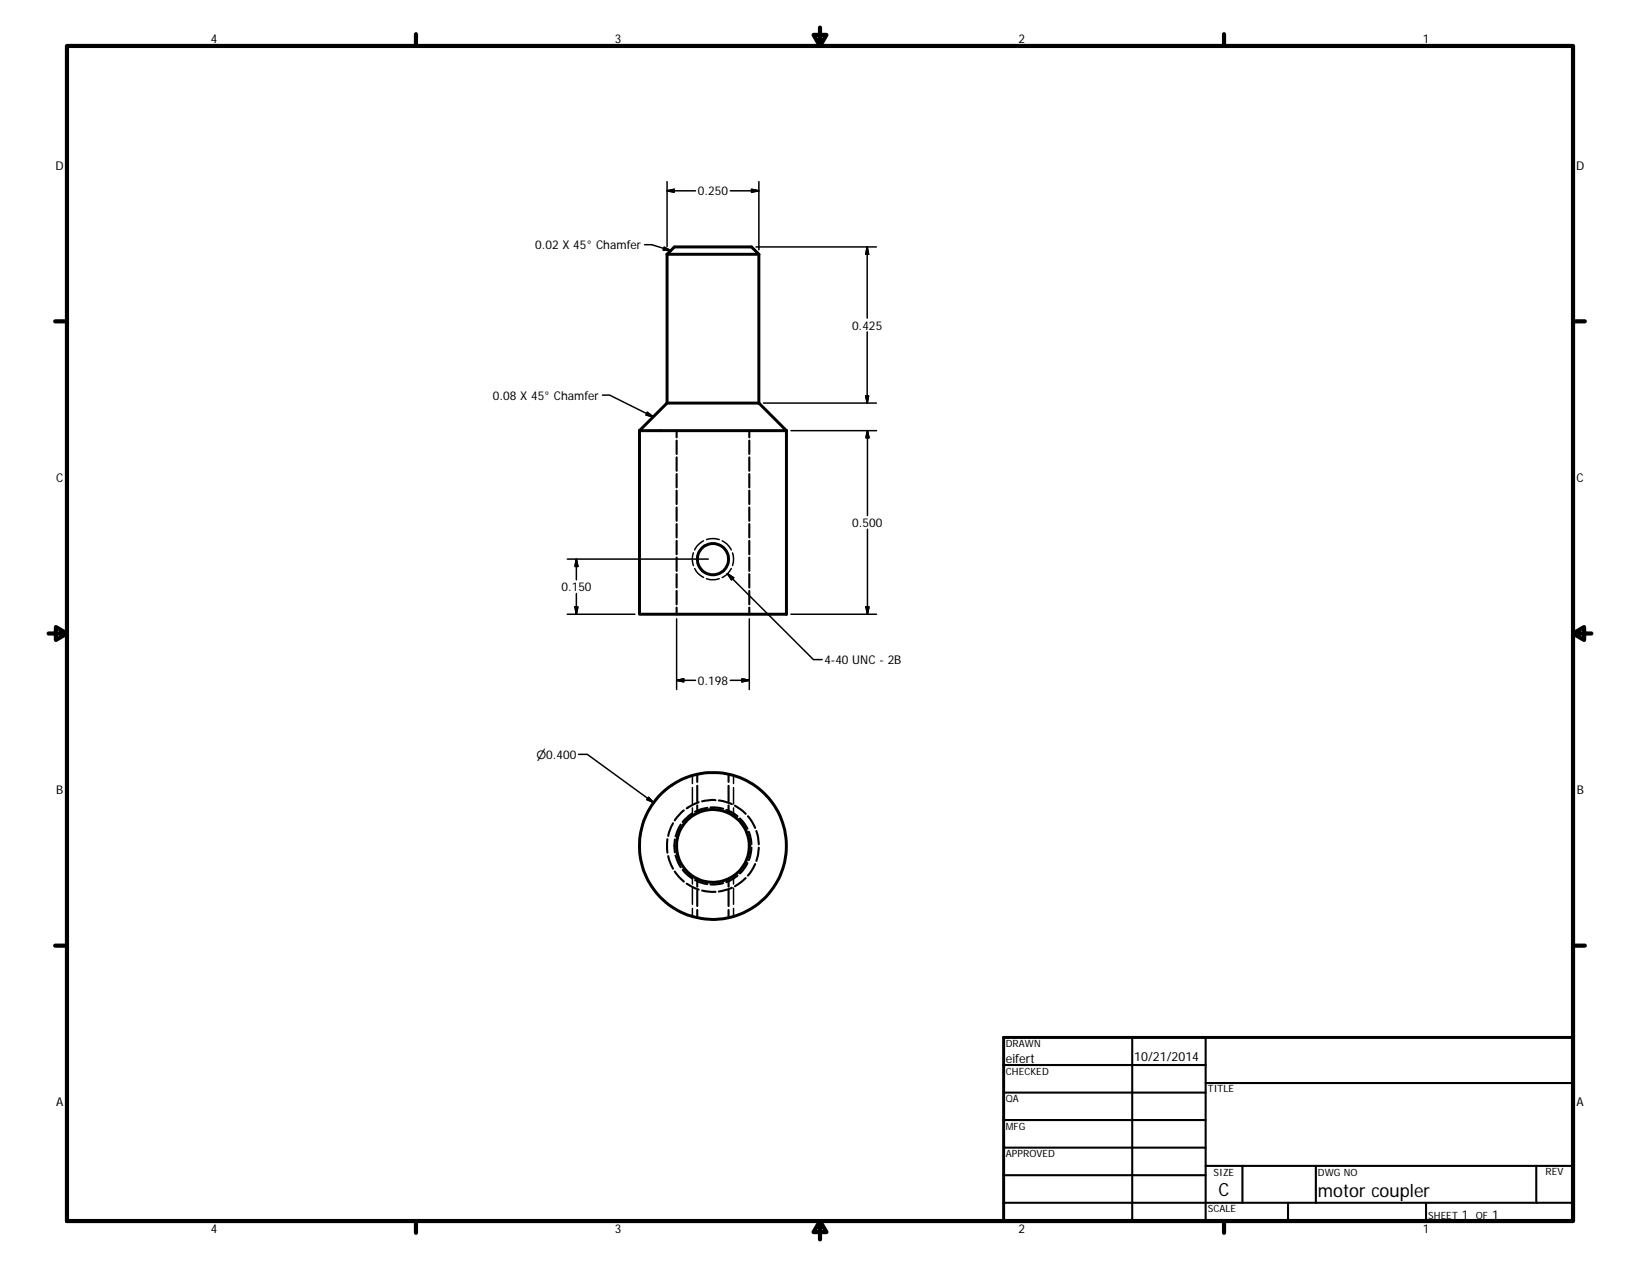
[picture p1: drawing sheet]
<svg xmlns="http://www.w3.org/2000/svg" width="279mm" height="216mm" viewBox="0 0 279 216" stroke-linecap="round" stroke-linejoin="round" font-family="sans-serif">
<g fill="none" stroke="#000" stroke-width=".51">
<path d="M113.6 43.3v25.4M113.6 43.3l1.3-1.2h13.1l1.3 1.2M113.6 43.3h15.7M129.3 43.3v25.4M108.9 73.4v31.3h25.1v-31.3M113.6 68.7h15.7M113.6 68.7l-4.7 4.7M129.3 68.7l4.7 4.7M134 73.4h-25.1M171 176.8h97v31.3h-97z"/>
<circle cx="121.4" cy="95.3" r="2.66"/>
<circle cx="121.5" cy="144.2" r="12.5"/>
<circle cx="121.5" cy="144.1" r="6.2"/>
</g>
<g fill="none" stroke="#000" stroke-width=".25">
<path d="M113.6 30.9v11.1M113.6 32.5l1.3-.2v.4zM118.5 32.5h-4.9M124.4 32.5h4.9M128 32.3l1.3 .2-1.3 .2zM129.3 30.9v11.7M109.8 41.7h1.2l3.3 1M113.2 42.1l1.1 .6-1.3-.1zM128.8 42.1h20.5M147.7 42.1v12.1M147.7 56.6v12.1M147.7 42.1l.3 1.2h-.5z"/>
<path d="M102.6 67.3h1.3l7.4 3.7M110.3 70.3l1 .7-1.2-.3zM130.1 68.7h19.2M134.7 73.4h14.6M147.5 67.5h.5l-.3 1.2zM147.8 73.4v14.5M147.8 73.4l.2 1.2h-.5zM96.6 95.3h24.1M98.2 95.3v3.5M98.2 95.3l.2 1.2h-.4zM118.1 94.2l-.1 .8 .1 1.4M118.3 96.9h.1a3.2 3.2 0 0 0 1.5 1.5"/>
<path d="M119.9 92.2h-.2a3.6 3.6 0 0 0-1.4 1.5M120.4 91.9a3.6 3.6 0 0 1 2.1 0M120.4 98.6a3.1 3.1 0 0 0 2.1 0M123 92.2h.1a3.3 3.3 0 0 1 1.5 1.5M123.9 97.8l1.1 .6-.4 .4zM124.6 96.9l-.3 .4a2.91 2.91 0 0 1-1.3 1.1M124.8 94.2a3.5 3.5 0 0 1 0 2.2M124.8 98.6l-.9-.8 14.7 14.6h1.5M147.8 90.2v14.5M96.6 104.7h11.6M98 103.4h.4l-.2 1.3zM98.2 101.1v3.6"/>
<path d="M115.3 105.5v12M115.3 115.9l1.2-.2v.5zM115.3 115.9h3.2M124.4 115.9h3.3M126.4 115.7l1.3 .2-1.3 .3zM127.7 105.5v12M134.7 104.7h14.6M147.5 103.4h.5l-.2 1.3zM98.6 128.5h1.5l11.3 8.3-1.1-.7M110.5 135.9l.9 .9-1.2-.6zM118 132.1v1.4M118 134.2v2.8"/>
<path d="M118 137.7v1.3M125 132.1v1.4M125 134.2v2.8M125 137.7v1.3M118 149.2v1.4M118 151.3v2.8M118 154.8v1.4M125 149.2v1.4M125 151.3v2.8M125 154.8v1.4"/>
</g>
<g fill="none" stroke="#000" stroke-width=".36">
<path d="M115.3 73.4v1.1M115.3 75.1v2.3M115.3 77.9v2.3M127.7 73.4v1.1M127.7 75.1v2.3M127.7 77.9v2.3M115.3 80.8v2.3M115.3 83.6v2.3M115.3 86.5v2.3M115.3 89.3v2.3M115.3 92.2v2.2M115.3 95v2.3"/>
<path d="M115.3 97.8v2.3M127.7 80.8v2.3M127.7 83.6v2.3M127.7 86.5v2.3M127.7 89.3v2.3M127.7 92.2v2.2M127.7 95v2.3M127.7 97.8v2.3M115.3 100.7v2.3M115.3 103.5v1.2M127.7 100.7v2.3M127.7 103.5v1.2"/>
<path d="M116.5 138.1l-1.5 1.7M117.9 138.6l-.6 .5-1 1M118.8 131.9v1.3M118.8 133.9v2.7M118.8 137.2v1.4M119 136.7l-2 1.1M120.5 137.6l-.9 .2-1.2 .5M121.1 137.6l2.1 .2M121.9 136.4l-.7-.1-1.6 .2M122.5 136.4l2.2 .6M123.7 138l1 .5 .9 .6M124.1 131.9v1.3"/>
<path d="M124.1 133.9v2.7M124.1 137.2v1.4M125.2 137.3l1 .6 .8 .8M126.1 139.5l.6 .7 .6 1M127.4 139.1l.7 .9 .6 1.1M113.7 143v2.3M113.8 145.9l.9 2.1M114.7 140.3l-.9 2.2M115 148.5l.7 .9 .8 .8M115 143v2.2M115.1 145.8l.9 2M116 140.5l-.9 2"/>
<path d="M116.3 148.2l.6 .7 1 .8M117 150.6l2 1M118.4 150l.8 .3 1.3 .3M118.8 149.8v1.3M118.8 151.7v2.7M118.8 155.1v1.3M119.6 151.7l2.3 .3M123.2 150.5l-1.4 .2h-.7M124.1 149.8v1.3M124.1 151.7v2.7M124.1 155.1v1.3M124.7 151.3l-2.2 .6"/>
<path d="M125.6 149.2l-1.2 .9-.7 .2M127 149.6l-1.8 1.4M127.3 147.1l-.6 1-.6 .7M127.6 141.7l.2 .9 .2 1.3M128 144.4l-.2 1.3-.2 .9M128.7 147.2l-.6 1.1-.7 .9M128.9 141.6l.3 1.1 .1 1.2M129.3 144.4l-.1 1.2-.3 1.1M192.9 176.8v31.3M205.4 176.8v31.3M171 181.5h34.4M171 186.2h34.4"/>
<path d="M171 190.9h34.4M171 195.6h34.4M205.4 198.7h62.6M205.4 184.6h62.6M211.7 198.7v6.3M224.2 198.7v6.3M261.7 198.7v6.3M171 205h97M171 200.3h34.4M219.4 205v3.1M243 205v3.1"/>
</g>
<g fill="none" stroke="#000" stroke-width=".71">
<path d="M11.4 7.8h256.6v200.3h-256.6zM70.9 5.8v2M139.7 4.7v3.1l-1.1-1.9h2.2l-1.1 1.9M208.5 5.8v2M9.4 54.8h2M268 54.8h2M8.3 107.9h3.1l-1.9-1.1v2.3l1.9-1.2M268 107.9l1.9 1.2v-2.3l-1.9 1.1h3.1M9.4 161.1h2M268 161.1h2M70.9 208.1v2M139.7 208.1l1.1 1.9h-2.2l1.1-1.9v3.1"/>
<path d="M208.5 208.1v2"/>
</g>
<g fill="#000" stroke="#000" stroke-width=".25">
<path d="M113.6 32.5l1.3-.2v.4zM128 32.3l1.3 .2-1.3 .2zM113.2 42.1l1.1 .6-1.3-.1zM147.7 42.1l.3 1.2h-.5zM110.3 70.3l1 .7-1.2-.3zM147.5 67.5h.5l-.3 1.2zM147.8 73.4l.2 1.2h-.5zM98.2 95.3l.2 1.2h-.4zM123.9 97.8l1.1 .6-.4 .4zM98 103.4h.4l-.2 1.3zM115.3 115.9l1.2-.2v.5zM126.4 115.7l1.3 .2-1.3 .3z"/>
<path d="M147.5 103.4h.5l-.2 1.3zM110.5 135.9l.9 .9-1.2-.6z"/>
</g>
<g font-size="3.1">
<text x="207.6" y="203.9">C</text>
<text x="224.5" y="203.9">motor coupler</text>
</g>
<g font-size="2.1">
<text x="35.9" y="7.3">4</text>
<text x="104.7" y="7.3">3</text>
<text x="173.5" y="7.3">2</text>
<text x="242.4" y="7.3">1</text>
<text x="9.5" y="28.9">D</text>
<text x="268.5" y="28.9">D</text>
<text x="118.9" y="33.3">0.250</text>
<text x="91.2" y="42.5">0.02 X 45° Chamfer</text>
<text x="145.2" y="56.2">0.425</text>
<text x="84" y="68.1">0.08 X 45° Chamfer</text>
<text x="9.5" y="82.1">C</text>
<text x="268.6" y="82.1">C</text>
<text x="145.2" y="89.8">0.500</text>
<text x="95.7" y="100.7">0.150</text>
<text x="140.4" y="113.2">4-40 UNC - 2B</text>
<text x="118.9" y="116.7">0.198</text>
<text x="9.6" y="135.3">B</text>
<text x="268.6" y="135.3">B</text>
<text x="171.3" y="181.1">eifert</text>
<text x="193.3" y="180.7">10/21/2014</text>
<text x="9.5" y="188.5">A</text>
<text x="268.6" y="188.5">A</text>
<text x="249" y="207.7">1</text>
<text x="254.2" y="207.7">1</text>
<text x="35.9" y="210.1">4</text>
<text x="104.7" y="210.1">3</text>
<text x="173.5" y="210.1">2</text>
<text x="242.4" y="210.1">1</text>
</g>
<text font-size="2" x="91.4" y="129.3">⌀0.400</text>
<g font-size="1.7">
<text x="171.3" y="178.4">DRAWN</text>
<text x="171.3" y="183.1">CHECKED</text>
<text x="171.3" y="187.8">QA</text>
<text x="205.8" y="186.2">TITLE</text>
<text x="171.3" y="192.5">MFG</text>
<text x="171.3" y="197.2">APPROVED</text>
<text x="206.8" y="200.3">SIZE</text>
<text x="224.5" y="200.3">DWG NO</text>
<text x="263.3" y="200.3">REV</text>
<text x="205.8" y="206.6">SCALE</text>
<text x="243.3" y="207.7">SHEET</text>
<text x="251.4" y="207.7">OF</text>
</g>
</svg>
